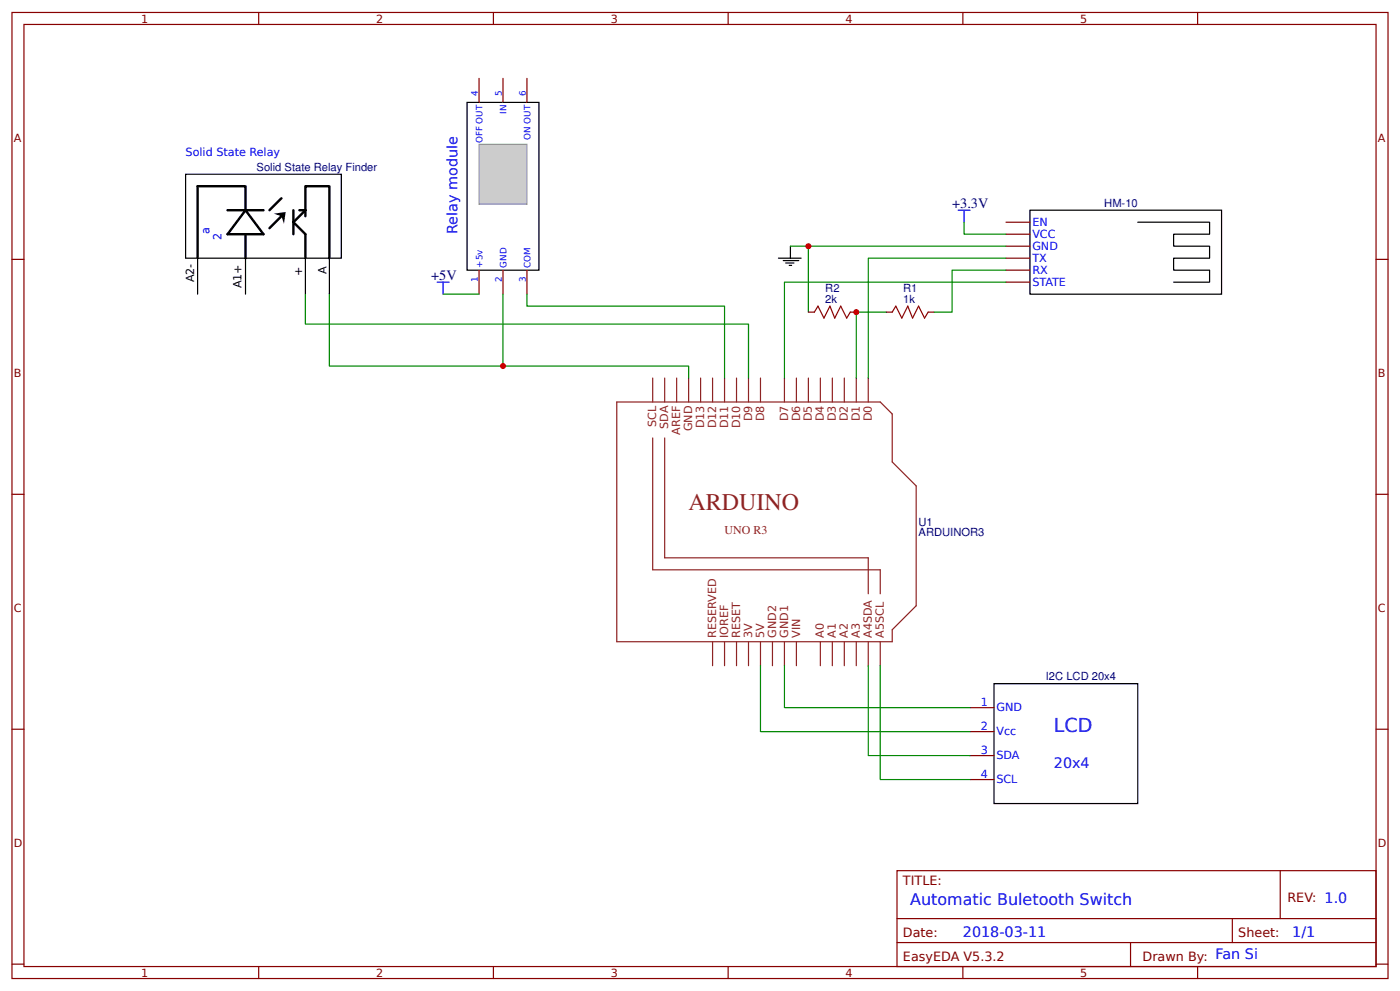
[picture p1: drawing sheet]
<svg xmlns="http://www.w3.org/2000/svg" width="309mm" height="219mm" viewBox="0 0 309 219" stroke-linecap="round" stroke-linejoin="round" font-family="sans-serif">
<g fill="none" stroke="#800" stroke-width=".26">
<path d="M2.6 2.8h304.1v213.2h-304.1zM5.3 5.4h298.7v208h-298.7zM57.1 2.8v2.6M105.8 17.3v5.3M109 2.8v2.6M111.1 17.3v5.3M116.4 17.3v5.3M160.9 2.8v2.6M212.7 2.8v2.6M264.6 2.8v2.6M2.6 57.3h2.7M105.8 59.6v5.3"/>
<path d="M111.1 59.6v5.3M116.4 59.6v5.3M222.2 49.1h5.3M222.2 51.7h5.3M222.2 54.3h5.3M222.2 57h5.3M222.2 59.6h5.3M304 57.3h2.7M222.2 62.3h5.3M2.6 109.1h2.7M304 109.1h2.7M214.3 156.2h5.3"/>
<path d="M2.6 161h2.7M214.3 161.5h5.3M214.3 166.8h5.3M214.3 172.1h5.3M304 161h2.7M198.2 192.2h105.8v21.2h-105.8zM282.8 192.2v10.6M2.6 212.8h2.7M57.1 213.4v2.6M109 213.4v2.6M160.9 213.4v2.6M198.2 202.8h105.8"/>
<path d="M198.2 208.1h105.8M212.7 213.4v2.6M249.8 208.1v5.3M264.6 213.4v2.6M272.3 202.8v5.3M304 212.8h2.7"/>
</g>
<g fill="none" stroke="#8d2323" stroke-width=".26">
<path d="M136.3 88.7h58.2l2.6 2.7v10.6l5.3 5.3v26.4l-5.3 5.3v2.7h-60.8zM144.2 83.4v5.3M144.2 96.7v29.1h50.3v5.3M146.8 83.4v5.3M146.8 96.7v26.4h45v8M149.5 83.4v5.3M152.1 83.4v5.3M154.8 83.4v5.3M157.4 83.4v5.3M160.1 83.4v5.3M162.7 83.4v5.3M165.4 83.4v5.3"/>
<path d="M168 83.4v5.3M173.3 83.4v5.3M175.9 83.4v5.3M178.6 83.4v5.3M181.2 83.4v5.3M183.9 83.4v5.3M186.5 83.4v5.3M189.2 83.4v5.3M191.8 83.4v5.3M157.4 141.7v5.2M160.1 141.7v5.2M162.7 141.7v5.2"/>
<path d="M165.4 141.7v5.2M168 141.7v5.2M170.7 141.7v5.2M173.3 141.7v5.2M175.9 141.7v5.2M181.2 141.7v5.2M183.9 141.7v5.2M186.5 141.7v5.2M189.2 141.7v5.2M191.8 141.7v5.2M194.5 141.7v5.2"/>
</g>
<path d="M41 38.5h34.4v18.5h-34.4zM103.2 22.6h15.9v37h-15.9zM43.7 57v7.9M54.2 57v7.9M67.5 57v7.9M72.8 57v7.9M227.5 46.4h42.4v18.5h-42.4zM251.4 49.1h15.8v2.6h-7.9v2.6h7.9v2.7h-7.9v2.6h7.9v2.7h-7.9M219.6 150.9h31.8v26.5h-31.8z" fill="none" stroke="#000" stroke-width=".26"/>
<path d="M50.3 46.4h7.9M54.2 46.4l4 5.3h-7.9zM54.2 46.4v-5.3h-10.5v15.9M54.2 51.7v5.3M62.2 43.8l-2.7 2.6M62.2 47.7l-2.7 2.7M64.8 46.4v5.3M66.1 46.4h1.4M67.5 46.4v-5.3h5.3v15.9M67.5 46.4l-2.7 2.7 2.7 2.6v5.3M67.5 46.4v1.3" fill="none" stroke="#000" stroke-width=".53"/>
<path d="M60.5 47.2l2.6-.4-.4 2.6-.5-1.7z" fill="#000"/>
<path d="M105.8 31.9h10.6v13.2h-10.6z" fill="#ccc" stroke="#999" stroke-width=".26"/>
<path d="M67.5 64.9v6.6h97.9v11.9M72.8 64.9v15.9h38.3M97.9 64.9h7.9M111.1 64.9v15.9h41v2.6M116.4 64.9v2.7h43.7v15.8" fill="none" stroke="#080" stroke-width=".26"/>
<path d="M211.7 46.4h2.6M213 46.4v2.7M96.6 62.3h2.6M97.9 62.3v2.6" fill="none" stroke="#00f" stroke-width=".26"/>
<path d="M172 57h5M173 57.5h3.5M173.6 58h1.8M174.4 58.6h.5M174.6 54.3v2.7" fill="none" stroke="#000" stroke-width=".26"/>
<circle cx="111.1" cy="80.8" r=".66" fill="#c00"/>
<path d="M222.2 54.3h-43.6v14.6M222.2 57h-30.4v26.4M222.2 59.6h-11.9v9.3h-3.9M195.8 68.9h-6.6v14.5M222.2 62.3h-48.9v21.1M191.8 146.9v19.9h22.5M194.5 146.9v25.2h19.8" fill="none" stroke="#080" stroke-width=".26"/>
<path d="M179.9 68.9l.8-1.3 1.3 2.6 1.4-2.6 1 2.6 1.3-2.6 1.4 2.6 .8-1.3M197.1 68.9l.8-1.3 1.3 2.6 1.4-2.6 1 2.6 1.3-2.6 1.4 2.6 .8-1.3" fill="none" stroke="#a00000" stroke-width=".26"/>
<path d="M178.6 68.9h1.3M187.9 68.9h1.3M195.8 68.9h1.3M205.1 68.9h1.3" fill="none" stroke="#800" stroke-width=".26"/>
<circle cx="189.2" cy="68.9" r=".66" fill="#c00"/>
<path d="M174.6 54.3h4M213 49.1v2.6h9.2M168 146.9v14.6h46.3M173.3 146.9v9.3h41" fill="none" stroke="#080" stroke-width=".26"/>
<circle cx="178.6" cy="54.3" r=".66" fill="#c00"/>
<text font-size="5.3" fill="#8d2323" x="152.1" y="112.6">ARDUINO</text>
<text font-size="4.2" fill="#00f" x="232.8" y="161.5">LCD</text>
<text font-size="3.5" fill="#00f" x="201.1" y="199.9">Automatic Buletooth Switch</text>
<g font-size="3.2" fill="#000080">
<text x="210.3" y="45.9">+3.3V</text>
<text x="95.2" y="61.8">+5V</text>
</g>
<g font-size="3.2" fill="#00f">
<text x="101.1" y="51.7" transform="rotate(-90 101.1 51.7)">Relay module</text>
<text x="232.8" y="169.4">20x4</text>
<text x="212.7" y="206.7">2018-03-11</text>
<text x="285.5" y="206.7">1/1</text>
</g>
<g font-size="2.8" fill="#800">
<text x="199.5" y="195.4">TITLE:</text>
<text x="284.4" y="199.1">REV: 1.0</text>
<text x="199.5" y="206.7">Date:</text>
<text x="273.6" y="206.7">Sheet:</text>
<text x="199.5" y="212">EasyEDA V5.3.2</text>
<text x="252.4" y="212">Drawn By: Fan Si</text>
</g>
<text font-size="2.6" fill="#8d2323" x="160.1" y="117.8">UNO R3</text>
<g font-size="2.5" fill="#800">
<text x="31.2" y="5">1</text>
<text x="83.1" y="5">2</text>
<text x="134.9" y="5">3</text>
<text x="186.8" y="5">4</text>
<text x="238.7" y="5">5</text>
<text x="3" y="31.3">A</text>
<text x="304.4" y="31.3">A</text>
<text x="3" y="83.2">B</text>
<text x="304.4" y="83.2">B</text>
<text x="3" y="135">C</text>
<text x="304.4" y="135">C</text>
<text x="3" y="186.9">D</text>
<text x="304.4" y="186.9">D</text>
<text x="31.2" y="215.6">1</text>
<text x="83.1" y="215.6">2</text>
<text x="134.9" y="215.6">3</text>
<text x="186.8" y="215.6">4</text>
<text x="238.7" y="215.6">5</text>
</g>
<g font-size="2.5" fill="#00f">
<text x="41" y="34.4">Solid State Relay</text>
<text x="46.3" y="51.7" transform="rotate(-90 46.3 51.7)">a</text>
<text x="48.9" y="53" transform="rotate(-90 48.9 53)">2</text>
<text x="228.1" y="49.8">EN</text>
<text x="228.1" y="52.5">VCC</text>
<text x="228.1" y="55.1">GND</text>
<text x="228.1" y="57.8">TX</text>
<text x="228.1" y="60.4">RX</text>
<text x="228.1" y="63.1">STATE</text>
<text x="216.7" y="155.9">1</text>
<text x="216.7" y="161.2">2</text>
<text x="220.1" y="157">GND</text>
<text x="216.7" y="166.5">3</text>
<text x="220.1" y="162.3">Vcc</text>
<text x="220.1" y="167.6">SDA</text>
<text x="216.7" y="171.8">4</text>
<text x="220.1" y="172.9">SCL</text>
</g>
<g font-size="2.5" fill="#000080">
<text x="56.7" y="37.7">Solid State Relay Finder</text>
<text x="244" y="45.6">HM-10</text>
<text x="182.3" y="64.4">R2</text>
<text x="199.5" y="64.4">R1</text>
<text x="182.3" y="66.8">2k</text>
<text x="199.5" y="66.8">1k</text>
<text x="202.9" y="118.4">ARDUINOR3</text>
<text x="202.9" y="116">U1</text>
<text x="231.1" y="150.1">I2C LCD 20x4</text>
</g>
<g font-size="2.5">
<text x="42.9" y="62.3" transform="rotate(-90 42.9 62.3)">A2-</text>
<text x="53.4" y="63.6" transform="rotate(-90 53.4 63.6)">A1+</text>
<text x="66.8" y="60.9" transform="rotate(-90 66.8 60.9)">+</text>
<text x="72.1" y="60.4" transform="rotate(-90 72.1 60.4)">A</text>
</g>
<g font-size="2.5" fill="#8d2323">
<text x="145" y="94.2" transform="rotate(-90 145 94.2)">SCL</text>
<text x="147.6" y="94.6" transform="rotate(-90 147.6 94.6)">SDA</text>
<text x="150.3" y="95.9" transform="rotate(-90 150.3 95.9)">AREF</text>
<text x="152.9" y="95.2" transform="rotate(-90 152.9 95.2)">GND</text>
<text x="155.6" y="94.6" transform="rotate(-90 155.6 94.6)">D13</text>
<text x="158.2" y="94.6" transform="rotate(-90 158.2 94.6)">D12</text>
<text x="160.9" y="94.6" transform="rotate(-90 160.9 94.6)">D11</text>
<text x="163.5" y="94.6" transform="rotate(-90 163.5 94.6)">D10</text>
<text x="166.2" y="93" transform="rotate(-90 166.2 93)">D9</text>
<text x="168.8" y="93" transform="rotate(-90 168.8 93)">D8</text>
<text x="174.1" y="93" transform="rotate(-90 174.1 93)">D7</text>
<text x="176.7" y="93" transform="rotate(-90 176.7 93)">D6</text>
<text x="179.4" y="93" transform="rotate(-90 179.4 93)">D5</text>
<text x="182" y="93" transform="rotate(-90 182 93)">D4</text>
<text x="184.7" y="93" transform="rotate(-90 184.7 93)">D3</text>
<text x="187.3" y="93" transform="rotate(-90 187.3 93)">D2</text>
<text x="190" y="93" transform="rotate(-90 190 93)">D1</text>
<text x="192.6" y="93" transform="rotate(-90 192.6 93)">D0</text>
<text x="158.2" y="140.9" transform="rotate(-90 158.2 140.9)">RESERVED</text>
<text x="160.9" y="140.9" transform="rotate(-90 160.9 140.9)">IOREF</text>
<text x="163.5" y="140.9" transform="rotate(-90 163.5 140.9)">RESET</text>
<text x="166.2" y="140.9" transform="rotate(-90 166.2 140.9)">3V</text>
<text x="168.8" y="140.9" transform="rotate(-90 168.8 140.9)">5V</text>
<text x="171.4" y="140.9" transform="rotate(-90 171.4 140.9)">GND2</text>
<text x="174.1" y="140.9" transform="rotate(-90 174.1 140.9)">GND1</text>
<text x="176.7" y="140.9" transform="rotate(-90 176.7 140.9)">VIN</text>
<text x="182" y="140.9" transform="rotate(-90 182 140.9)">A0</text>
<text x="184.7" y="140.9" transform="rotate(-90 184.7 140.9)">A1</text>
<text x="187.3" y="140.9" transform="rotate(-90 187.3 140.9)">A2</text>
<text x="190" y="140.9" transform="rotate(-90 190 140.9)">A3</text>
<text x="192.6" y="140.9" transform="rotate(-90 192.6 140.9)">A4SDA</text>
<text x="195.3" y="140.9" transform="rotate(-90 195.3 140.9)">A5SCL</text>
</g>
<g font-size="1.9" fill="#00f">
<text x="105.6" y="21.3" transform="rotate(-90 105.6 21.3)">4</text>
<text x="110.9" y="21.3" transform="rotate(-90 110.9 21.3)">5</text>
<text x="116.2" y="21.3" transform="rotate(-90 116.2 21.3)">6</text>
<text x="111.9" y="25.1" transform="rotate(-90 111.9 25.1)">IN</text>
<text x="106.6" y="31.6" transform="rotate(-90 106.6 31.6)">OFF OUT</text>
<text x="117.2" y="30.9" transform="rotate(-90 117.2 30.9)">ON OUT</text>
<text x="106.6" y="59.1" transform="rotate(-90 106.6 59.1)">+5v</text>
<text x="111.9" y="59.1" transform="rotate(-90 111.9 59.1)">GND</text>
<text x="117.2" y="59.1" transform="rotate(-90 117.2 59.1)">COM</text>
<text x="105.6" y="62.2" transform="rotate(-90 105.6 62.2)">1</text>
<text x="110.9" y="62.2" transform="rotate(-90 110.9 62.2)">2</text>
<text x="116.2" y="62.2" transform="rotate(-90 116.2 62.2)">3</text>
</g>
</svg>
